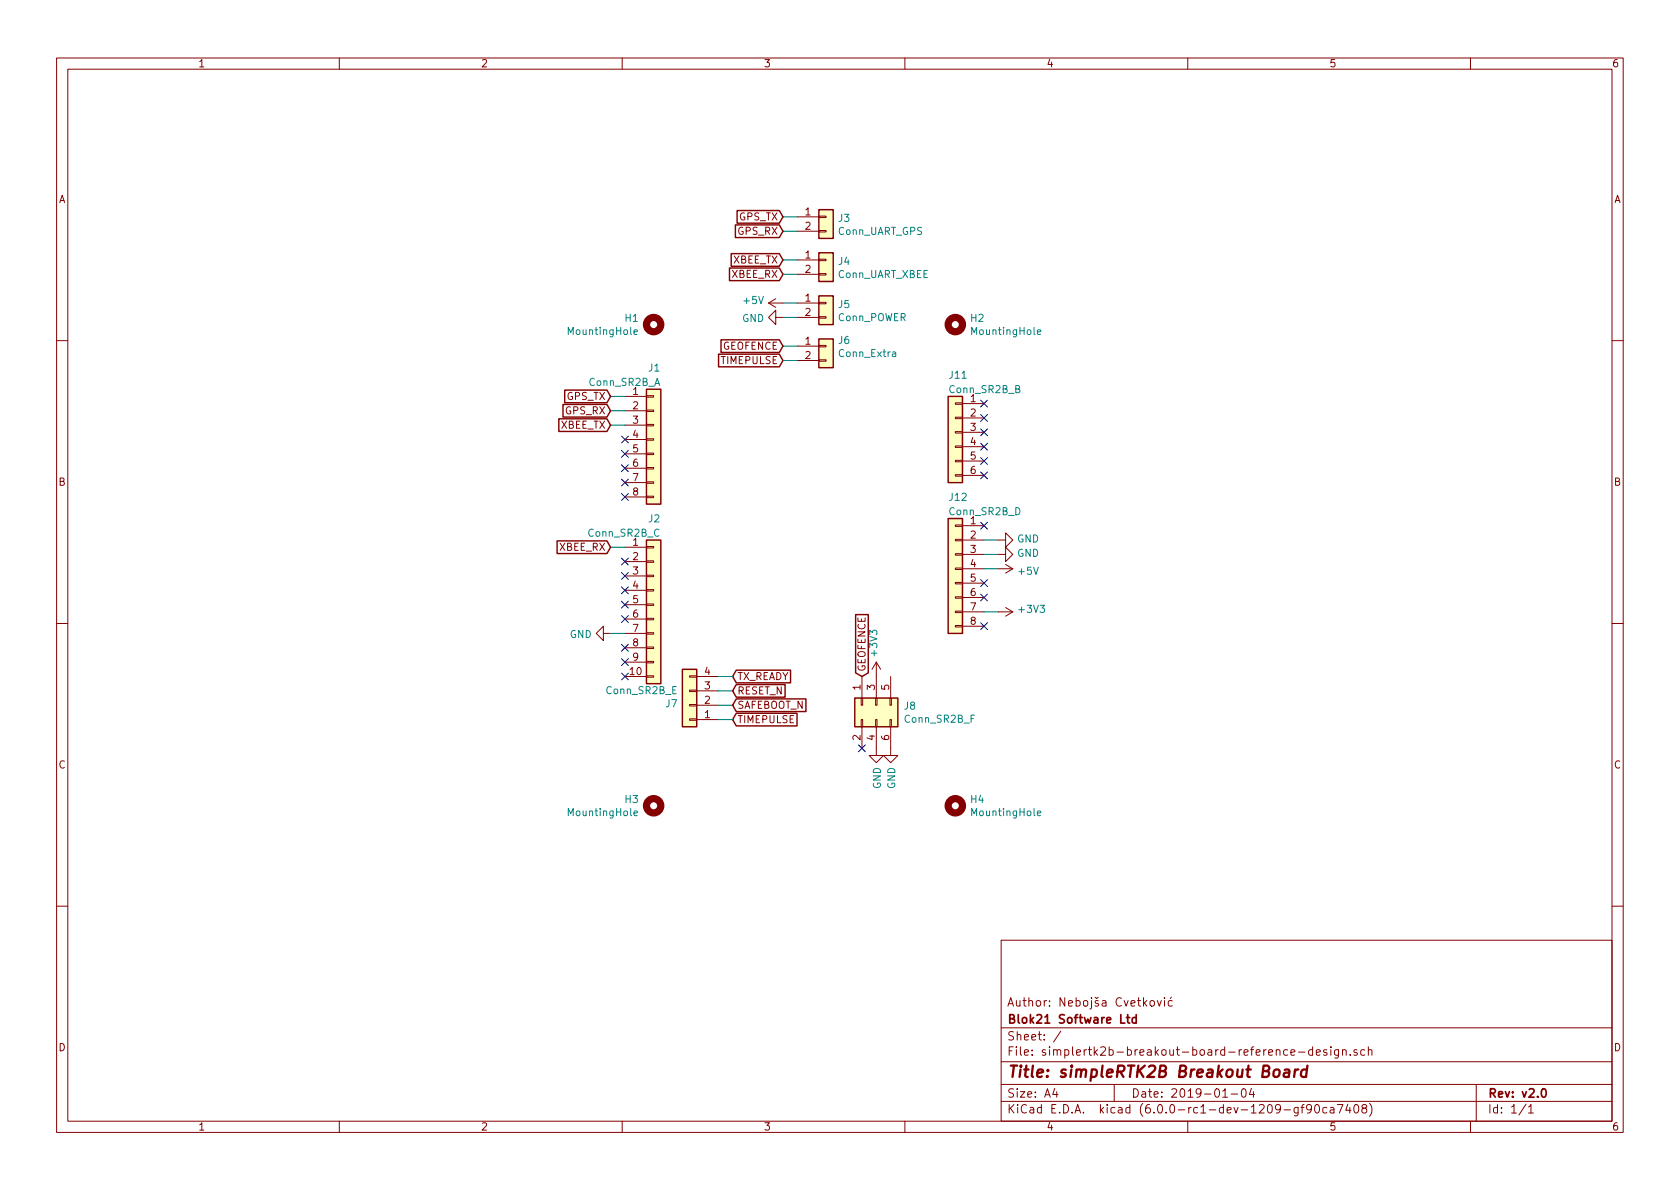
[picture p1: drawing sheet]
EESchema Schematic File Version 4
LIBS:simplertk2b-breakout-board-reference-design-cache
EELAYER 29 0
EELAYER END
$Descr A4 11693 8268
encoding utf-8
Sheet 1 1
Title "simpleRTK2B Breakout Board"
Date "2019-01-04"
Rev "v2.0"
Comp "Blok21 Software Ltd"
Comment1 "Author: Nebojša Cvetković"
Comment2 ""
Comment3 ""
Comment4 ""
$EndDescr
$Comp
L Connector_Generic:Conn_01x08 J1
U 1 1
P 4550 3050
F 0 "J1" H 4600 3550 50  0000 R CNN
F 1 "Conn_SR2B_A" H 4600 3450 50  0000 R CNN
F 2 "Connector_PinSocket_2.54mm:PinSocket_1x08_P2.54mm_Vertical" H 4550 3050 50  0001 C CNN
F 3 "~" H 4550 3050 50  0001 C CNN
	1    4550 3050
	1    0    0    -1  
$EndComp
$Comp
L Connector_Generic:Conn_01x06 J11
U 1 1
P 6650 3000
F 0 "J11" H 6700 3400 50  0000 R CNN
F 1 "Conn_SR2B_B" H 6700 3300 50  0000 R CNN
F 2 "Connector_PinSocket_2.54mm:PinSocket_1x06_P2.54mm_Vertical" H 6650 3000 50  0001 C CNN
F 3 "~" H 6650 3000 50  0001 C CNN
	1    6650 3000
	-1   0    0    -1  
$EndComp
$Comp
L Connector_Generic:Conn_01x10 J2
U 1 1
P 4550 4200
F 0 "J2" H 4600 4800 50  0000 R CNN
F 1 "Conn_SR2B_C" H 4600 4700 50  0000 R CNN
F 2 "Connector_PinSocket_2.54mm:PinSocket_1x10_P2.54mm_Vertical" H 4550 4200 50  0001 C CNN
F 3 "~" H 4550 4200 50  0001 C CNN
	1    4550 4200
	1    0    0    -1  
$EndComp
$Comp
L Connector_Generic:Conn_01x08 J12
U 1 1
P 6650 3950
F 0 "J12" H 6700 4450 50  0000 R CNN
F 1 "Conn_SR2B_D" H 6700 4350 50  0000 R CNN
F 2 "Connector_PinSocket_2.54mm:PinSocket_1x08_P2.54mm_Vertical" H 6650 3950 50  0001 C CNN
F 3 "~" H 6650 3950 50  0001 C CNN
	1    6650 3950
	-1   0    0    -1  
$EndComp
NoConn ~ 4350 3050
NoConn ~ 4350 3150
NoConn ~ 4350 3250
NoConn ~ 4350 3350
NoConn ~ 4350 3450
NoConn ~ 4350 3900
NoConn ~ 4350 4000
NoConn ~ 4350 4100
NoConn ~ 4350 4200
NoConn ~ 4350 4300
NoConn ~ 4350 4500
NoConn ~ 4350 4600
NoConn ~ 4350 4700
Wire Wire Line
	4250 2950 4350 2950
Wire Wire Line
	4250 3800 4350 3800
$Comp
L power:+3V3 #PWR011
U 1 1
P 6950 4250
F 0 "#PWR011" H 6950 4100 50  0001 C CNN
F 1 "+3V3" V 6965 4378 50  0000 L CNN
F 2 "" H 6950 4250 50  0001 C CNN
F 3 "" H 6950 4250 50  0001 C CNN
	1    6950 4250
	0    1    -1   0   
$EndComp
$Comp
L power:GND #PWR08
U 1 1
P 6950 3750
F 0 "#PWR08" H 6950 3500 50  0001 C CNN
F 1 "GND" V 6955 3622 50  0000 R CNN
F 2 "" H 6950 3750 50  0001 C CNN
F 3 "" H 6950 3750 50  0001 C CNN
	1    6950 3750
	0    -1   -1   0   
$EndComp
$Comp
L power:GND #PWR09
U 1 1
P 6950 3850
F 0 "#PWR09" H 6950 3600 50  0001 C CNN
F 1 "GND" V 6955 3722 50  0000 R CNN
F 2 "" H 6950 3850 50  0001 C CNN
F 3 "" H 6950 3850 50  0001 C CNN
	1    6950 3850
	0    -1   -1   0   
$EndComp
Wire Wire Line
	6850 3750 6950 3750
Wire Wire Line
	6850 3850 6950 3850
$Comp
L power:+5V #PWR010
U 1 1
P 6950 3950
F 0 "#PWR010" H 6950 3800 50  0001 C CNN
F 1 "+5V" V 6965 4078 50  0000 L CNN
F 2 "" H 6950 3950 50  0001 C CNN
F 3 "" H 6950 3950 50  0001 C CNN
	1    6950 3950
	0    1    1    0   
$EndComp
Wire Wire Line
	6850 3950 6950 3950
Wire Wire Line
	6850 4250 6950 4250
NoConn ~ 6850 2800
NoConn ~ 6850 2900
NoConn ~ 6850 3000
NoConn ~ 6850 3100
$Comp
L power:GND #PWR01
U 1 1
P 4250 4400
F 0 "#PWR01" H 4250 4150 50  0001 C CNN
F 1 "GND" V 4255 4272 50  0000 R CNN
F 2 "" H 4250 4400 50  0001 C CNN
F 3 "" H 4250 4400 50  0001 C CNN
	1    4250 4400
	0    1    1    0   
$EndComp
Wire Wire Line
	4250 4400 4350 4400
NoConn ~ 6850 4050
NoConn ~ 6850 4150
NoConn ~ 6850 4350
NoConn ~ 6850 3200
NoConn ~ 6850 3300
Wire Wire Line
	4350 2750 4250 2750
Wire Wire Line
	4350 2850 4250 2850
Text GLabel 4250 2750 0    50   Input ~ 0
GPS_TX
Text GLabel 4250 2850 0    50   Input ~ 0
GPS_RX
Text GLabel 4250 2950 0    50   Input ~ 0
XBEE_TX
Text GLabel 4250 3800 0    50   Input ~ 0
XBEE_RX
NoConn ~ 6850 3650
$Comp
L power:GND #PWR07
U 1 1
P 6200 5200
F 0 "#PWR07" H 6200 4950 50  0001 C CNN
F 1 "GND" V 6205 5072 50  0000 R CNN
F 2 "" H 6200 5200 50  0001 C CNN
F 3 "" H 6200 5200 50  0001 C CNN
	1    6200 5200
	1    0    0    -1  
$EndComp
Text GLabel 6000 4700 1    50   Input ~ 0
GEOFENCE
$Comp
L Connector_Generic:Conn_01x04 J7
U 1 1
P 4800 4900
F 0 "J7" H 4880 4892 50  0000 L CNN
F 1 "Conn_SR2B_E" H 4880 4801 50  0000 L CNN
F 2 "Connector_PinSocket_2.54mm:PinSocket_1x04_P2.54mm_Vertical" H 4800 4900 50  0001 C CNN
F 3 "~" H 4800 4900 50  0001 C CNN
	1    4800 4900
	-1   0    0    1   
$EndComp
$Comp
L power:GND #PWR05
U 1 1
P 6100 5200
F 0 "#PWR05" H 6100 4950 50  0001 C CNN
F 1 "GND" V 6105 5072 50  0000 R CNN
F 2 "" H 6100 5200 50  0001 C CNN
F 3 "" H 6100 5200 50  0001 C CNN
	1    6100 5200
	1    0    0    -1  
$EndComp
Text GLabel 5100 5000 2    50   Input ~ 0
TIMEPULSE
Wire Wire Line
	5100 5000 5000 5000
Text GLabel 5100 4900 2    50   Input ~ 0
SAFEBOOT_N
Text GLabel 5100 4800 2    50   Input ~ 0
RESET_N
Wire Wire Line
	5100 4800 5000 4800
Wire Wire Line
	5000 4900 5100 4900
Text GLabel 5100 4700 2    50   Input ~ 0
TX_READY
Wire Wire Line
	5100 4700 5000 4700
$Comp
L Connector_Generic:Conn_01x02 J3
U 1 1
P 5750 1500
F 0 "J3" H 5830 1492 50  0000 L CNN
F 1 "Conn_UART_GPS" H 5830 1401 50  0000 L CNN
F 2 "Connector_JST:JST_XH_S02B-XH-A_1x02_P2.50mm_Horizontal" H 5750 1500 50  0001 C CNN
F 3 "~" H 5750 1500 50  0001 C CNN
	1    5750 1500
	1    0    0    -1  
$EndComp
$Comp
L Connector_Generic:Conn_01x02 J4
U 1 1
P 5750 1800
F 0 "J4" H 5830 1792 50  0000 L CNN
F 1 "Conn_UART_XBEE" H 5830 1701 50  0000 L CNN
F 2 "Connector_JST:JST_XH_S02B-XH-A_1x02_P2.50mm_Horizontal" H 5750 1800 50  0001 C CNN
F 3 "~" H 5750 1800 50  0001 C CNN
	1    5750 1800
	1    0    0    -1  
$EndComp
$Comp
L Connector_Generic:Conn_01x02 J5
U 1 1
P 5750 2100
F 0 "J5" H 5830 2092 50  0000 L CNN
F 1 "Conn_POWER" H 5830 2001 50  0000 L CNN
F 2 "Connector_JST:JST_XH_S02B-XH-A_1x02_P2.50mm_Horizontal" H 5750 2100 50  0001 C CNN
F 3 "~" H 5750 2100 50  0001 C CNN
	1    5750 2100
	1    0    0    -1  
$EndComp
$Comp
L power:GND #PWR03
U 1 1
P 5450 2200
F 0 "#PWR03" H 5450 1950 50  0001 C CNN
F 1 "GND" V 5455 2072 50  0000 R CNN
F 2 "" H 5450 2200 50  0001 C CNN
F 3 "" H 5450 2200 50  0001 C CNN
	1    5450 2200
	0    1    1    0   
$EndComp
Text GLabel 5450 1500 0    50   Input ~ 0
GPS_TX
Text GLabel 5450 1900 0    50   Input ~ 0
XBEE_RX
Text GLabel 5450 1600 0    50   Input ~ 0
GPS_RX
Wire Wire Line
	5450 1500 5550 1500
Wire Wire Line
	5450 1600 5550 1600
Text GLabel 5450 1800 0    50   Input ~ 0
XBEE_TX
Wire Wire Line
	5450 1800 5550 1800
Wire Wire Line
	5450 1900 5550 1900
Wire Wire Line
	5450 2100 5550 2100
Wire Wire Line
	5450 2200 5550 2200
$Comp
L Connector_Generic:Conn_01x02 J6
U 1 1
P 5750 2400
F 0 "J6" H 5830 2442 50  0000 L CNN
F 1 "Conn_Extra" H 5830 2351 50  0000 L CNN
F 2 "Connector_JST:JST_XH_S02B-XH-A_1x02_P2.50mm_Horizontal" H 5750 2400 50  0001 C CNN
F 3 "~" H 5750 2400 50  0001 C CNN
	1    5750 2400
	1    0    0    -1  
$EndComp
Text GLabel 5450 2400 0    50   Input ~ 0
GEOFENCE
Text GLabel 5450 2500 0    50   Input ~ 0
TIMEPULSE
Wire Wire Line
	5450 2500 5550 2500
Wire Wire Line
	5450 2400 5550 2400
$Comp
L power:+5V #PWR02
U 1 1
P 5450 2100
F 0 "#PWR02" H 5450 1950 50  0001 C CNN
F 1 "+5V" V 5465 2228 50  0000 L CNN
F 2 "" H 5450 2100 50  0001 C CNN
F 3 "" H 5450 2100 50  0001 C CNN
	1    5450 2100
	0    -1   -1   0   
$EndComp
$Comp
L Connector_Generic:Conn_02x03_Odd_Even J8
U 1 1
P 6100 4900
F 0 "J8" V 6104 4712 50  0000 R CNN
F 1 "Conn_SR2B_F" V 6195 4712 50  0000 R CNN
F 2 "Connector_PinSocket_2.54mm:PinSocket_2x03_P2.54mm_Vertical" H 6100 4900 50  0001 C CNN
F 3 "~" H 6100 4900 50  0001 C CNN
	1    6100 4900
	0    -1   1    0   
$EndComp
NoConn ~ 6000 5200
$Comp
L power:+3V3 #PWR0101
U 1 1
P 6100 4700
F 0 "#PWR0101" H 6100 4550 50  0001 C CNN
F 1 "+3V3" V 6115 4828 50  0000 L CNN
F 2 "" H 6100 4700 50  0001 C CNN
F 3 "" H 6100 4700 50  0001 C CNN
	1    6100 4700
	-1   0    0    -1  
$EndComp
$Comp
L Mechanical:MountingHole H1
U 1 1
P 4550 2250
F 0 "H1" H 4650 2296 50  0000 L CNN
F 1 "MountingHole" H 4650 2205 50  0000 L CNN
F 2 "MountingHole:MountingHole_2.2mm_M2" H 4550 2250 50  0001 C CNN
F 3 "~" H 4550 2250 50  0001 C CNN
	1    4550 2250
	-1   0    0    -1  
$EndComp
$Comp
L Mechanical:MountingHole H2
U 1 1
P 6650 2250
F 0 "H2" H 6750 2296 50  0000 L CNN
F 1 "MountingHole" H 6750 2205 50  0000 L CNN
F 2 "MountingHole:MountingHole_2.2mm_M2" H 6650 2250 50  0001 C CNN
F 3 "~" H 6650 2250 50  0001 C CNN
	1    6650 2250
	1    0    0    -1  
$EndComp
$Comp
L Mechanical:MountingHole H3
U 1 1
P 4550 5600
F 0 "H3" H 4650 5646 50  0000 L CNN
F 1 "MountingHole" H 4650 5555 50  0000 L CNN
F 2 "MountingHole:MountingHole_2.2mm_M2" H 4550 5600 50  0001 C CNN
F 3 "~" H 4550 5600 50  0001 C CNN
	1    4550 5600
	-1   0    0    -1  
$EndComp
$Comp
L Mechanical:MountingHole H4
U 1 1
P 6650 5600
F 0 "H4" H 6750 5646 50  0000 L CNN
F 1 "MountingHole" H 6750 5555 50  0000 L CNN
F 2 "MountingHole:MountingHole_2.2mm_M2" H 6650 5600 50  0001 C CNN
F 3 "~" H 6650 5600 50  0001 C CNN
	1    6650 5600
	1    0    0    -1  
$EndComp
$EndSCHEMATC
